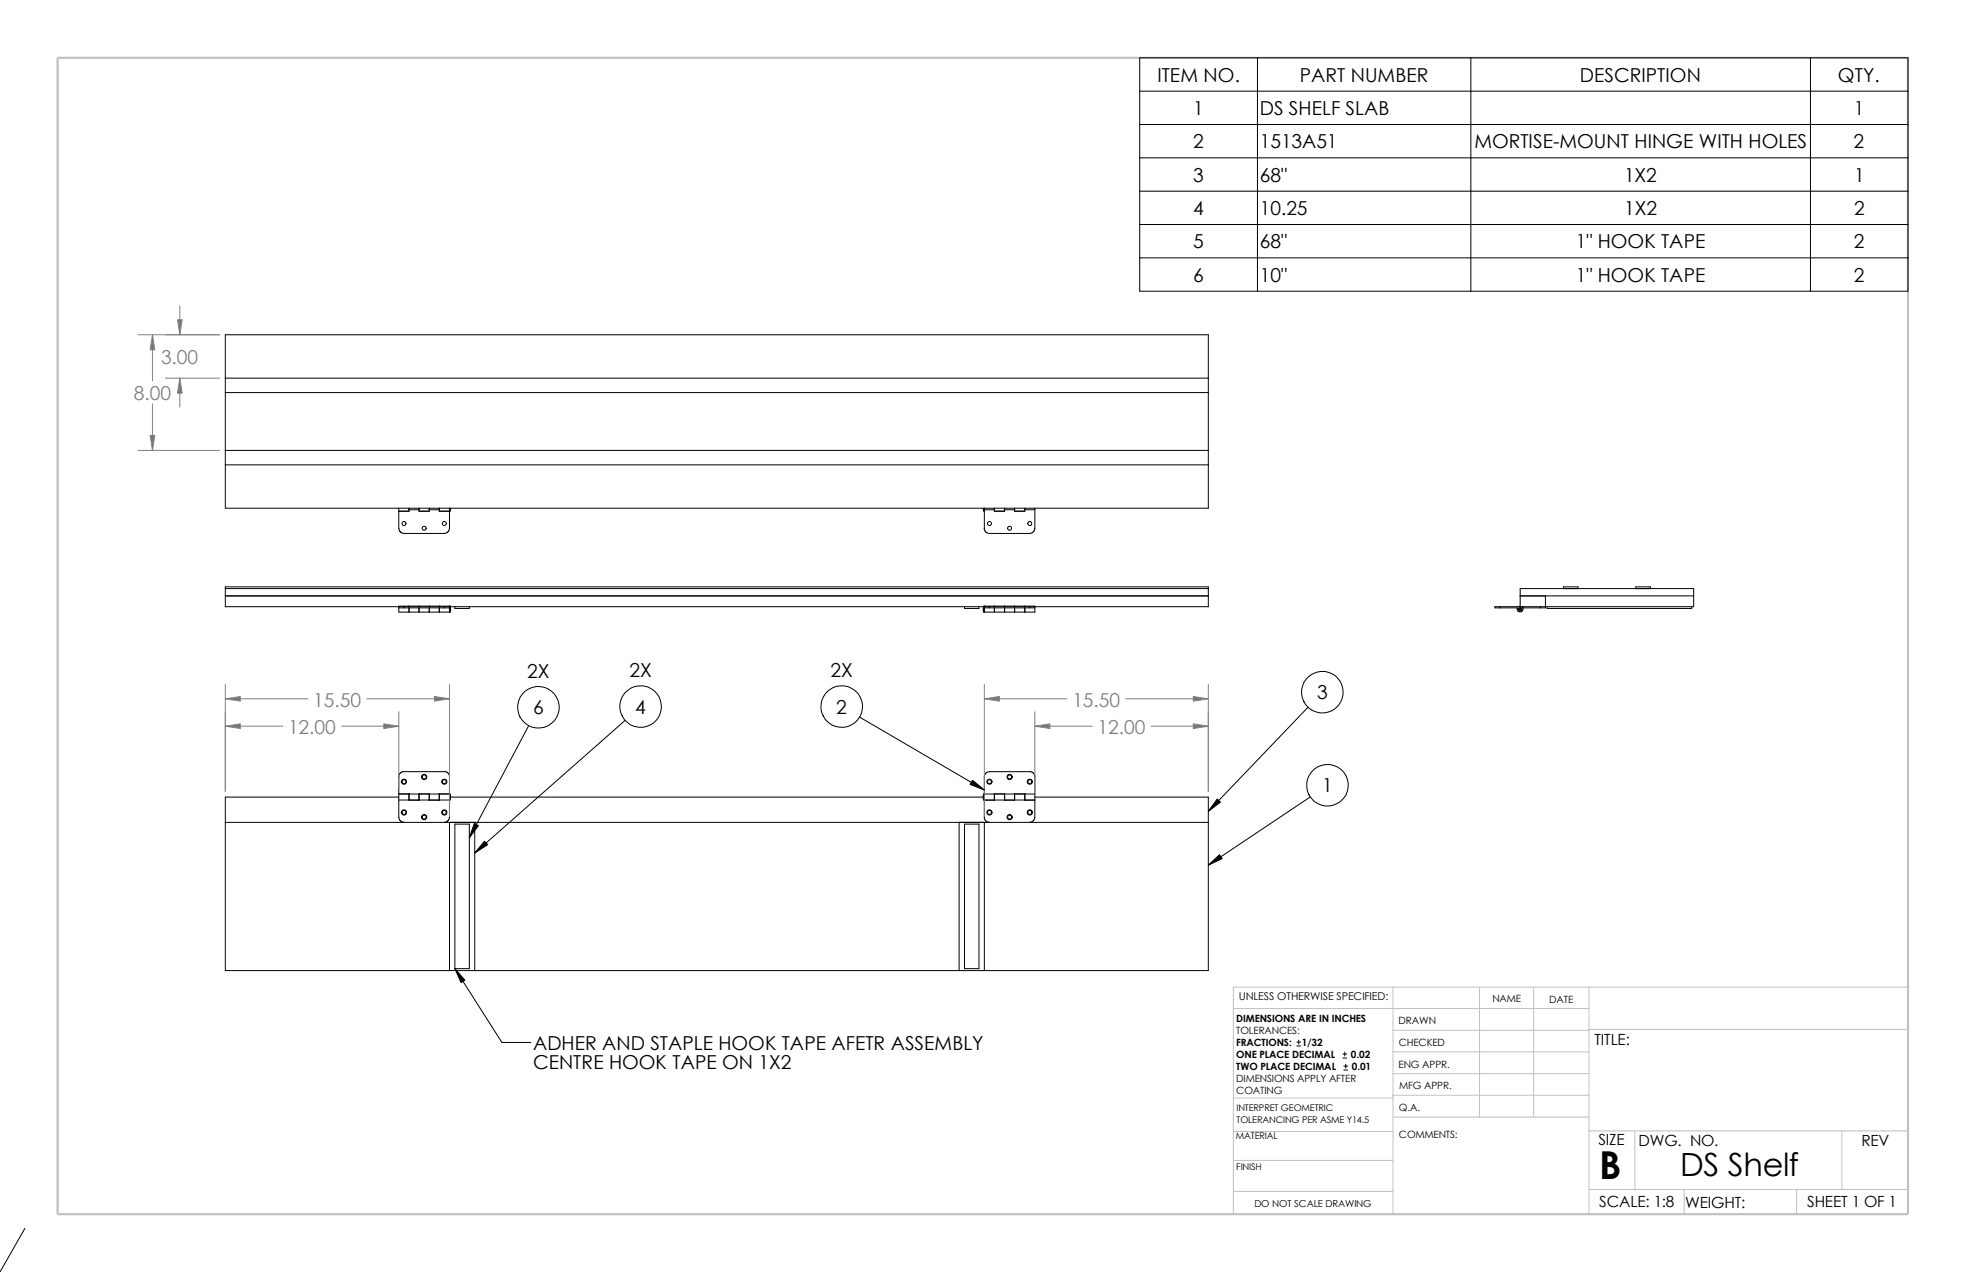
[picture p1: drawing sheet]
<svg xmlns="http://www.w3.org/2000/svg" width="432mm" height="279mm" viewBox="0 0 432 279" stroke-linecap="round" stroke-linejoin="round" font-family="sans-serif">
<g fill="none" stroke="#c0c0c0" stroke-width=".22">
<path d="M305.9 216.8v49.9M325 216.8v28.6M336.8 216.8v28.6M349 216.8v49.9M419.1 216.8h-148.2v49.9M270.9 221.5h78.1M305.9 235.8h43.1M305.9 226.3h43.1M305.9 231.1h43.1M349 226.1h70.1M270.9 248.5h35.1M270.9 241.2h35.1"/>
<path d="M270.9 254.9h35M305.9 240.6h43.1M306 245.4h43M349 248.4h70.1M359.1 248.4v12.9M404.5 248.4v12.9M270.9 261.7h35M349 261.3h70.1M369.9 261.3v5.4M394.6 261.3v5.4"/>
</g>
<path d="M12.7 12.7h406.4v254h-406.4z" fill="none" stroke="#c0c0c0" stroke-width=".47"/>
<g fill="none" stroke="#000" stroke-width=".22">
<path d="M250.3 12.7h168.8v51.3h-168.8zM276.2 12.7v51.3M323 12.7v51.3M397.6 12.7v51.3M250.3 20h168.8M250.3 27.3h168.8M250.3 34.7h168.8M250.3 42h168.8M250.3 49.3h168.8M250.3 56.6h168.8M49.5 73.5h215.9v38.1h-215.9zM49.5 83.1h215.9"/>
<path d="M49.5 86.2h215.9M49.5 98.9h215.9M49.5 102.1h215.9M87.6 111.6v.7M87.6 112.3v4l.5 .7 .6 .2 9.3-.1 .5-.4 .2-.6v-3.8M89.8 111.6v.4zM89.8 112v.3h-2.2M89.8 112h2.2M92 111.6v.4zM92 112v.3h2.3v-.3M94.3 111.6v.4zM94.3 112h2.2"/>
<path d="M96.5 111.6v.4zM96.5 112v.3h2.3M98.7 111.6v.7zM98.8 111.6v.7M99 111.6l-.2 .7M215.9 111.6l.2 .7M216.1 111.6v.7M216.1 112.3h.1M216.2 111.6v.4zM216.2 112v4.1l.4 .9 .7 .2h8.9l.6-.2 .4-.7 .1-4.3M216.2 112h2.2M218.4 111.6v.4z"/>
<path d="M218.4 112v.3h2.2v-.3M220.6 111.6v.4zM220.6 112h2.2M222.8 111.6v.4zM222.8 112v.3h2.3v-.3M225.1 111.6v.4zM225.1 112h2.2M227.3 111.6v.4M49.5 130.9h215.9M49.5 129.3h215.9M87.6 133.3h1.1M87.6 133.5v1h11.2"/>
<path d="M87.6 133.5h1.1M87.6 133.3v-.2h11.2v1.4M87.6 133.3h-38.1v-4.4h215.9v4.4h-38.1M87.6 133.3v.2M88.7 133.3h8.9M88.7 133.5h8.9M88.7 133.3v.2M89.8 133.5v1zM89.8 133.1v.2M92 133.1v.2zM92 133.5v1zM94.3 133.5v1z"/>
<path d="M94.3 133.1v.2M96.5 133.1v.2zM96.5 133.5v1zM97.6 133.3v.2M97.6 133.3h1.1M97.6 133.5h1.1M98.7 133.5v1M98.7 133.1v.2M98.7 133.3v.2M98.8 133.1l.2 .5-.2 .9M98.9 133.3h117.1M99.9 133.3v.3h3.2v-.3"/>
<path d="M211.8 133.3v.3h3.2v-.3M216.1 133.1l-.2 .3 .2 1M216.1 133.1v1.4h11.2v-1M216.1 133.1h11.2v.2M216.2 133.5h1.1M216.2 133.5v1zM216.2 133.1v.2M216.2 133.3v.2M216.2 133.3h1.1M217.3 133.3h8.9M217.3 133.3v.2M217.3 133.5h8.9"/>
<path d="M218.4 133.1v.2M218.4 133.5v1zM220.6 133.1v.2zM220.6 133.5v1zM222.8 133.1v.2M222.8 133.5v1zM225.1 133.1v.2zM225.1 133.5v1zM226.2 133.3h1.1M226.2 133.3v.2M226.2 133.5h1.1M227.3 133.3v.2"/>
<path d="M329.4 133.3h-1.1v.2h1.1M329.4 133.3v.2M333.9 133.1l-.4 .2h-4.1M333.9 130.9h38.1M333.9 129.3h38.1v4h-38.1zM334.3 133.2l.2 .4v.4l-.5 .4-.7-.2v-.7h-3.9M334.5 133.5h3.8M334.6 133.3v.2M338.3 133.3v.2M339.4 130.9v2.6h-1.1M339.8 133.3v.3h31.8v-.3M343.4 129.3v-.4h3.2v.4"/>
<path d="M359.3 129.3v-.4h3.2v.4M116.1 159.4l-13 24.6M137.3 158.2l-33 29.2M188.8 157.5l27.4 16M287.3 155.4l-21.9 22.8M87.6 174.4v1.3M87.6 175.7v4.1l.5 .6 .6 .2M87.6 174.4h11.2v1.3M87.6 175.1h-38.1v38.1h215.9v-38.1h-38.1M87.6 175.7h11.2M88.7 169.5h9.2l.6 .3 .3 .8M88.7 169.5l-.8 .3-.3 .5v4.1"/>
<path d="M89.8 174.4v1.3M89.8 175.7h2.2M89.8 174.4h.1M92 174.4h.1M92 174.4v1.3M94.3 174.4v1.3M94.3 175.7h2.2M94.3 174.4h.1M96.5 174.4h.1M96.5 174.4v1.3M98.7 174.4v1.3M98.7 175.7v4.1l-.4 .6-.7 .2"/>
<path d="M98.7 170.6v3.8M98.8 174.4l.1 .4-.1 .9M99 175.1h116.9M216.1 174.4l-.2 .5 .1 .8M216.1 174.4v1.3h11.2v-1.3M216.1 174.4h11.2M216.2 174.4v1.3zM218.4 175.7l-2.2 .1v4l.4 .6 .7 .2M218.4 174.4h.1M218.4 174.4v1.3M220.6 175.7h2.2M220.6 174.4h.1"/>
<path d="M220.6 174.4v1.3M222.8 174.4h.1M222.8 174.4v1.3M225.1 175.7l2.2 .1-.1 4-.4 .6-.6 .2M225.1 174.4h.1M225.1 174.4v1.3M227.3 170.6v3.8M227.3 170.6l-.3-.8-.5-.3-9.6 .1-.5 .4-.2 .3v4.1M287.8 175l-22.4 15M49.5 180.6h215.9M98.7 180.6v32.6M99.9 181h3.2v31.8h-3.2z"/>
<path d="M104.3 180.6v32.6M210.7 180.6v32.6M211.8 181h3.2v31.8h-3.2zM216.2 180.6v32.6M99.9 212.8l10.3 16.2h6.4M284.8 229.7h.9M284.8 228.9h.9M285.2 228.5v.8M294.9 232.4h.9M294.9 231.5h.9M295.1 235h.9M295.1 234.2h.9"/>
<path d="M295.4 231.1v.8M295.6 233.8v.8M5.5 269.8l-5.6 9.5"/>
<circle cx="88.7" cy="115" r=".43"/>
<circle cx="93.2" cy="116" r=".45"/>
<circle cx="97.6" cy="115" r=".45"/>
<circle cx="217.3" cy="115" r=".44"/>
<circle cx="221.8" cy="116" r=".44"/>
<circle cx="226.2" cy="115" r=".45"/>
<circle cx="333.9" cy="133.8" r=".19"/>
<circle cx="333.9" cy="133.8" r=".37"/>
<circle cx="118.3" cy="155.4" r="4.6"/>
<circle cx="140.7" cy="155.2" r="4.6"/>
<circle cx="184.9" cy="155.2" r="4.6"/>
<circle cx="290.4" cy="152" r="4.6"/>
<circle cx="88.7" cy="171.7" r=".58"/>
<circle cx="88.7" cy="178.5" r=".59"/>
<circle cx="88.7" cy="178.5" r=".43"/>
<circle cx="88.7" cy="171.7" r=".43"/>
<circle cx="93.1" cy="179.5" r=".56"/>
<circle cx="93.2" cy="179.5" r=".45"/>
<circle cx="93.2" cy="170.7" r=".45"/>
<circle cx="93.2" cy="170.7" r=".57"/>
<circle cx="97.6" cy="178.5" r=".43"/>
<circle cx="97.6" cy="171.7" r=".43"/>
<circle cx="97.6" cy="171.7" r=".56"/>
<circle cx="97.6" cy="178.5" r=".57"/>
<circle cx="217.3" cy="178.5" r=".57"/>
<circle cx="217.3" cy="171.7" r=".45"/>
<circle cx="217.3" cy="178.5" r=".45"/>
<circle cx="217.3" cy="171.7" r=".56"/>
<circle cx="221.7" cy="170.7" r=".43"/>
<circle cx="221.7" cy="179.5" r=".43"/>
<circle cx="221.7" cy="170.7" r=".59"/>
<circle cx="221.8" cy="179.5" r=".58"/>
<circle cx="226.2" cy="178.5" r=".57"/>
<circle cx="226.2" cy="171.7" r=".56"/>
<circle cx="226.2" cy="178.5" r=".43"/>
<circle cx="226.2" cy="171.7" r=".43"/>
<circle cx="291.5" cy="172.5" r="4.6"/>
</g>
<g fill="none" stroke="#808080" stroke-width=".22">
<path d="M30.3 73.5h17.9M33.5 73.5v10.2M39.5 67.2v6.3M30.3 98.9h17.9M33.5 88.7v10.2M36.3 83.1h11.9M39.5 83.1v6.3M49.5 153.5h18.1M49.5 159.5h12.6M49.5 150.3v23.5M75 159.5h12.6M80.6 153.5h18.1"/>
<path d="M87.6 156.3v16.8M98.7 150.3v29.1M216.2 153.5h18.2M216.2 150.3v29.1M227.3 159.5h12.6M227.3 156.3v18.2M247.2 153.5h18.2M252.8 159.5h12.6M265.4 150.3v23.5"/>
</g>
<g fill="#808080" stroke="#808080" stroke-width=".22">
<path d="M39 70.2h1l-.5 3.3z"/>
<path d="M39.5 83.1l.5 3.3h-1z"/>
<path d="M33.5 73.5l.5 3.3h-1z"/>
<path d="M33 95.6h1l-.5 3.3z"/>
<path d="M216.2 153.5l3.3-.5v1z"/>
<path d="M262.1 153l3.3 .5-3.3 .5z"/>
<path d="M84.3 159l3.3 .5-3.3 .5z"/>
<path d="M49.5 159.5l3.3-.5v1z"/>
<path d="M262.1 159l3.3 .5-3.3 .5z"/>
<path d="M227.3 159.5l3.3-.5v1z"/>
<path d="M49.5 153.5l3.3-.5v1z"/>
<path d="M95.4 153l3.3 .5-3.3 .5z"/>
</g>
<path d="M213.6 171.4l2.6 2.1-3.1-1.2zM267.3 175.5l.8 .7-2.7 2zM104.2 180.8l.9 .6-2 2.6zM106.4 184.8l.7 .7-2.8 1.9zM265.4 190l2.4-2.3 .6 .9zM99.9 212.8l2.2 2.5-.8 .5z" fill="#000" stroke="#000" stroke-width=".22"/>
<text font-size="8.5" x="351.2" y="259">B</text>
<text font-size="7" x="369" y="258.2">DS Shelf</text>
<g font-size="4.2">
<text x="254.2" y="17.9">ITEM NO.</text>
<text x="285.5" y="17.9">PART NUMBER</text>
<text x="347" y="17.9">DESCRIPTION</text>
<text x="403.7" y="17.9">QTY.</text>
<text x="262.1" y="25.3">1</text>
<text x="276.7" y="25.3">DS SHELF SLAB</text>
<text x="407.2" y="25.3">1</text>
<text x="262.1" y="32.6">2</text>
<text x="276.7" y="32.6">1513A51</text>
<text x="323.8" y="32.6">MORTISE-MOUNT HINGE WITH HOLES</text>
<text x="407.1" y="32.6">2</text>
<text x="262.1" y="39.9">3</text>
<text x="276.7" y="39.9">68&quot;</text>
<text x="356.7" y="39.9">1X2</text>
<text x="407.2" y="39.9">1</text>
<text x="262.1" y="47.2">4</text>
<text x="276.7" y="47.2">10.25</text>
<text x="356.7" y="47.2">1X2</text>
<text x="407.2" y="47.2">2</text>
<text x="262.1" y="54.6">5</text>
<text x="276.7" y="54.6">68&quot;</text>
<text x="346.1" y="54.6">1&quot; HOOK TAPE</text>
<text x="407.2" y="54.6">2</text>
<text x="262.1" y="61.9">6</text>
<text x="276.7" y="61.9">10&quot;</text>
<text x="346.1" y="61.9">1&quot; HOOK TAPE</text>
<text x="407.2" y="61.9">2</text>
<text x="115.8" y="148.9">2X</text>
<text x="138.3" y="148.8">2X</text>
<text x="182.4" y="148.8">2X</text>
<text x="289.3" y="153.6">3</text>
<text x="117.1" y="156.9">6</text>
<text x="139.5" y="156.8">4</text>
<text x="183.7" y="156.8">2</text>
<text x="290.4" y="174">1</text>
<text x="117.1" y="230.7">ADHER AND STAPLE HOOK TAPE AFETR ASSEMBLY</text>
<text x="117.1" y="234.9">CENTRE HOOK TAPE ON 1X2</text>
</g>
<g font-size="4.2" fill="#808080">
<text x="35.4" y="80">3.00</text>
<text x="29.4" y="87.9">8.00</text>
<text x="68.8" y="155.2">15.50</text>
<text x="235.5" y="155.2">15.50</text>
<text x="63.3" y="161.2">12.00</text>
<text x="241.1" y="161.2">12.00</text>
</g>
<g font-size="3.4">
<text x="350.2" y="229.5">TITLE:</text>
<text x="351.1" y="251.6">SIZE</text>
<text x="359.9" y="251.6">DWG. NO.</text>
<text x="408.9" y="251.7">REV</text>
<text x="351.2" y="265.2">SCALE: 1:8</text>
<text x="370.1" y="265.3">WEIGHT:</text>
<text x="396.9" y="265.2">SHEET 1 OF 1</text>
</g>
<text font-size="2.4" x="272.1" y="219.7">UNLESS OTHERWISE SPECIFIED:</text>
<g font-size="2.2">
<text x="327.8" y="220.2">NAME</text>
<text x="340.3" y="220.2">DATE</text>
<text x="271.5" y="227.2">TOLERANCES:</text>
<text x="271.5" y="224.5">DIMENSIONS ARE IN INCHES</text>
<text x="307.2" y="225">DRAWN</text>
<text x="271.5" y="229.7">FRACTIONS:</text>
<text x="271.5" y="232.4">ONE PLACE DECIMAL</text>
<text x="285.9" y="229.7">1/32</text>
<text x="296.7" y="232.4">0.02</text>
<text x="307.2" y="229.8">CHECKED</text>
<text x="271.5" y="235.1">TWO PLACE DECIMAL</text>
<text x="271.5" y="237.7">DIMENSIONS APPLY AFTER</text>
<text x="296.9" y="235.1">0.01</text>
<text x="307.2" y="234.5">ENG APPR.</text>
<text x="307.3" y="239.2">MFG APPR.</text>
<text x="271.5" y="240.4">COATING</text>
<text x="307.3" y="244">Q.A.</text>
<text x="307.3" y="250.1">COMMENTS:</text>
</g>
<text font-size="2.1" x="275.5" y="265.1">DO NOT SCALE DRAWING</text>
<g font-size="2">
<text x="271.6" y="244.1">INTERPRET GEOMETRIC</text>
<text x="271.4" y="250.1">MATERIAL</text>
<text x="271.6" y="246.6">TOLERANCING PER ASME Y14.5</text>
<text x="271.5" y="257">FINISH</text>
</g>
</svg>
